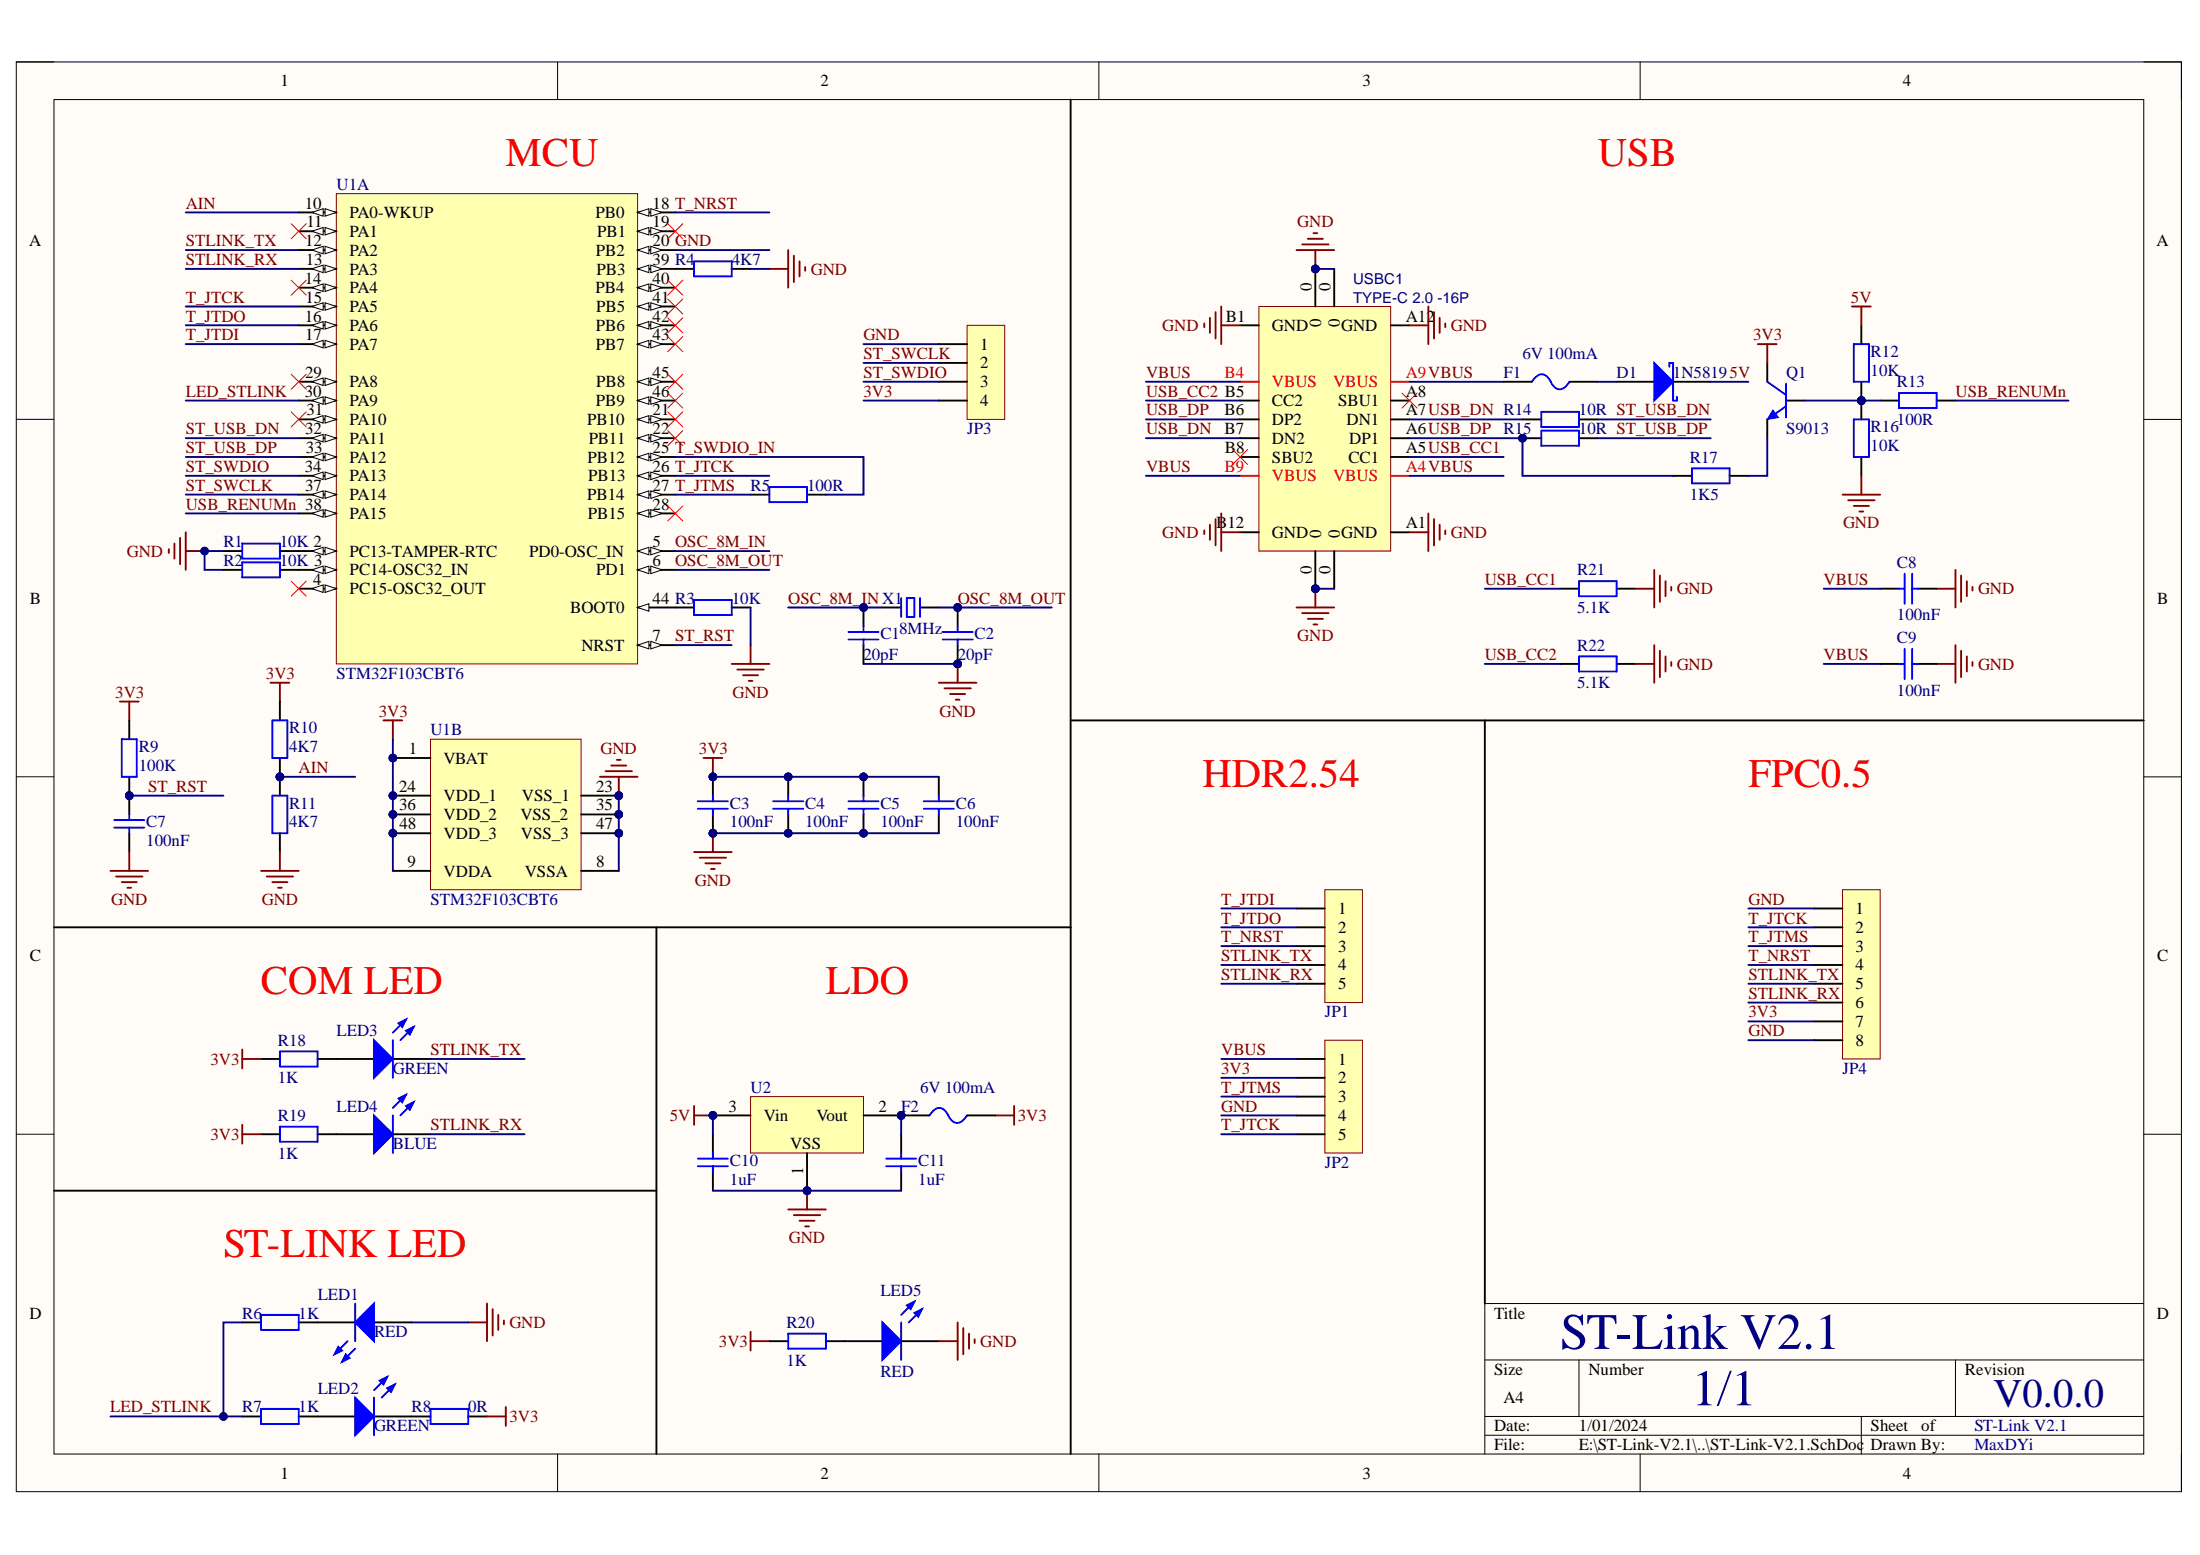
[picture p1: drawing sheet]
# Altium project ST-Link-V2.1.PrjPcb
1 sheet, 50 parts. Net scope: global (net labels, ports and power ports of the same name join across sheets).
Board file: ST-Link-V2.1.PcbDoc

## Sheet ST-Link-V2.1.SchDoc
size A4; SheetNumber: 1; SheetTotal: 1

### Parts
C1  20pF  [C0402_M]
C2  20pF  [C0402_M]
C3  100nF  [C0402_M]
C4  100nF  [C0402_M]
C5  100nF  [C0402_M]
C6  100nF  [C0402_M]
C7  100nF  [C0402_M]
C8  100nF  [C0402_M]
C9  100nF  [C0402_M]
C10  1uF  [C0402_M]
C11  1uF  [C0402_M]
D1  1N5819  [SOD-323]
F1  6V 100mA  [F0805]
F2  6V 100mA  [F0805]
JP1  HDR-1X5  [HDR2.54-WS-5P]  (value not drawn)
JP2  HDR-1X5  [HDR2.54-WS-5P]  (value not drawn)
JP3  HDR-1X4  [HDR1.27-LI-4P]  (value not drawn)
JP4  CON-8P  [FPC0.5-WT-8P-双侧触点]  (value not drawn)
LED1  RED  [LED0402_R]
LED2  GREEN  [LED0402_G]
LED3  GREEN  [LED0402_G]
LED4  BLUE  [LED0402_B]
LED5  RED  [LED0402_R]
Q1  S9013  [SOT23-3M]
R1  10K  [R0402_M]
R2  10K  [R0402_M]
R3  10K  [R0402_M]
R4  4K7  [R0402_M]
R5  100R  [R0402_M]
R6  1K  [R0402_M]
R7  1K  [R0402_M]
R8  0R  [R0402_M]
R9  100K  [R0402_M]
R10  4K7  [R0402_M]
R11  4K7  [R0402_M]
R12  10K  [R0402_M]
R13  100R  [R0402_M]
R14  10R  [R0402_M]
R15  10R  [R0402_M]
R16  10K  [R0402_M]
R17  1K5  [R0402_M]
R18  1K  [R0402_M]
R19  1K  [R0402_M]
R20  1K  [R0402_M]
R21  5.1K  [R0402_M]
R22  5.1K  [R0402_M]
U1  STM32F103CBT6  [STM-LQFP48_N]  (parts A,B of 2)
U2  XC6206P332MR  [SOT23-3N]  (value not drawn)
USBC1  TYPE-C 2.0 -16P  [USB-C-SMD_16P]
X1  8MHz  [OSC-5032-2P]

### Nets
3V3: C3.2 C4.2 C5.2 C6.2 F2.1 JP2.2 JP3.4 JP4.7 Q1.3(C) R8.2 R9.2 R10.2 R18.2 R19.2 R20.2 U1.1(VBAT) U1.9(VDDA) U1.24(VDD_1) U1.36(VDD_2) U1.48(VDD_3)
5V: C10.2 D1.2(K) R12.2 U2.3(Vin)
GND: C1.1 C2.1 C3.1 C4.1 C5.1 C6.1 C7.1 C8.2 C9.2 C10.1 C11.1 JP2.4 JP3.1 JP4.1 JP4.8 LED1.1(A) LED5.2(K) R1.1 R2.1 R3.2 R4.2 R11.1 R16.1 R21.1 R22.1 U1.8(VSSA) U1.20(PB2) U1.23(VSS_1) U1.35(VSS_2) U1.47(VSS_3) U2.1(GND) USBC1.0 USBC1.A1(GND) USBC1.A12(GND) USBC1.B1(GND) USBC1.B12(GND)
AIN: R10.1 R11.2 U1.10(PA0-WKUP)
LED_STLINK: R6.1 R7.1 U1.30(PA9)
OSC_8M_IN: C1.2 U1.5(PD0-OSC_IN) X1.1
OSC_8M_OUT: C2.2 U1.6(PD1) X1.2
ST_RST: C7.2 R9.1 U1.7(NRST)
ST_SWCLK: JP3.2 U1.37(PA14)
ST_SWDIO: JP3.3 U1.34(PA13)
ST_USB_DN: R14.2 U1.32(PA11)
ST_USB_DP: R15.2 U1.33(PA12)
STLINK_RX: JP1.5 JP4.6 LED4.2(K) U1.13(PA3)
STLINK_TX: JP1.4 JP4.5 LED3.2(K) U1.12(PA2)
T_JTCK: JP2.5 JP4.2 U1.15(PA5) U1.26(PB13)
T_JTDI: JP1.1 U1.17(PA7)
T_JTDO: JP1.2 U1.16(PA6)
T_JTMS: JP2.3 JP4.3 R5.1 U1.27(PB14)
T_NRST: JP1.3 JP4.4 U1.18(PB0)
T_SWDIO_IN: R5.2 U1.25(PB12)
USB_CC1: R21.2 USBC1.A5(CC1)
USB_CC2: R22.2 USBC1.B5(CC2)
USB_DN: R14.1 USBC1.A7(DN1) USBC1.B7(DN2)
USB_DP: R15.1 R17.1 USBC1.A6(DP1) USBC1.B6(DP2)
USB_RENUMn: R13.1 U1.38(PA15)
VBUS: C8.1 C9.1 F1.2 JP2.1 USBC1.A4(VBUS) USBC1.A9(VBUS) USBC1.B4(VBUS) USBC1.B9(VBUS)
NetC11_2: C11.2 F2.2 U2.2(Vout)
NetD1_1: D1.1(A) F1.1
NetLED1_2: LED1.2(K) R6.2
NetLED2_1: LED2.1(A) R7.2
NetLED2_2: LED2.2(K) R8.1
NetLED3_1: LED3.1(A) R18.1
NetLED4_1: LED4.1(A) R19.1
NetLED5_1: LED5.1(A) R20.1
NetQ1_1: Q1.1(E) R17.2
NetQ1_2: Q1.2(B) R12.1 R13.2 R16.2
NetR1_2: R1.2 U1.2(PC13-TAMPER-RTC)
NetR2_2: R2.2 U1.3(PC14-OSC32_IN)
NetR3_1: R3.1 U1.44(BOOT0)
NetR4_1: R4.1 U1.39(PB3)

Not connected (* = marked no-connect by the designer): U1 4(PC15-OSC32_OUT)* 11(PA1)* 14(PA4)* 19(PB1)* 21(PB10)* 22(PB11)* 28(PB15)* 29(PA8)* 31(PA10)* 40(PB4)* 41(PB5)* 42(PB6)* 43(PB7)* 45(PB8)* 46(PB9)*; USBC1 A8(SBU1)* B8(SBU2)*

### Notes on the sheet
- (near U1) MCU
- USB
- COM LED
- LDO
- ST-LINK LED
